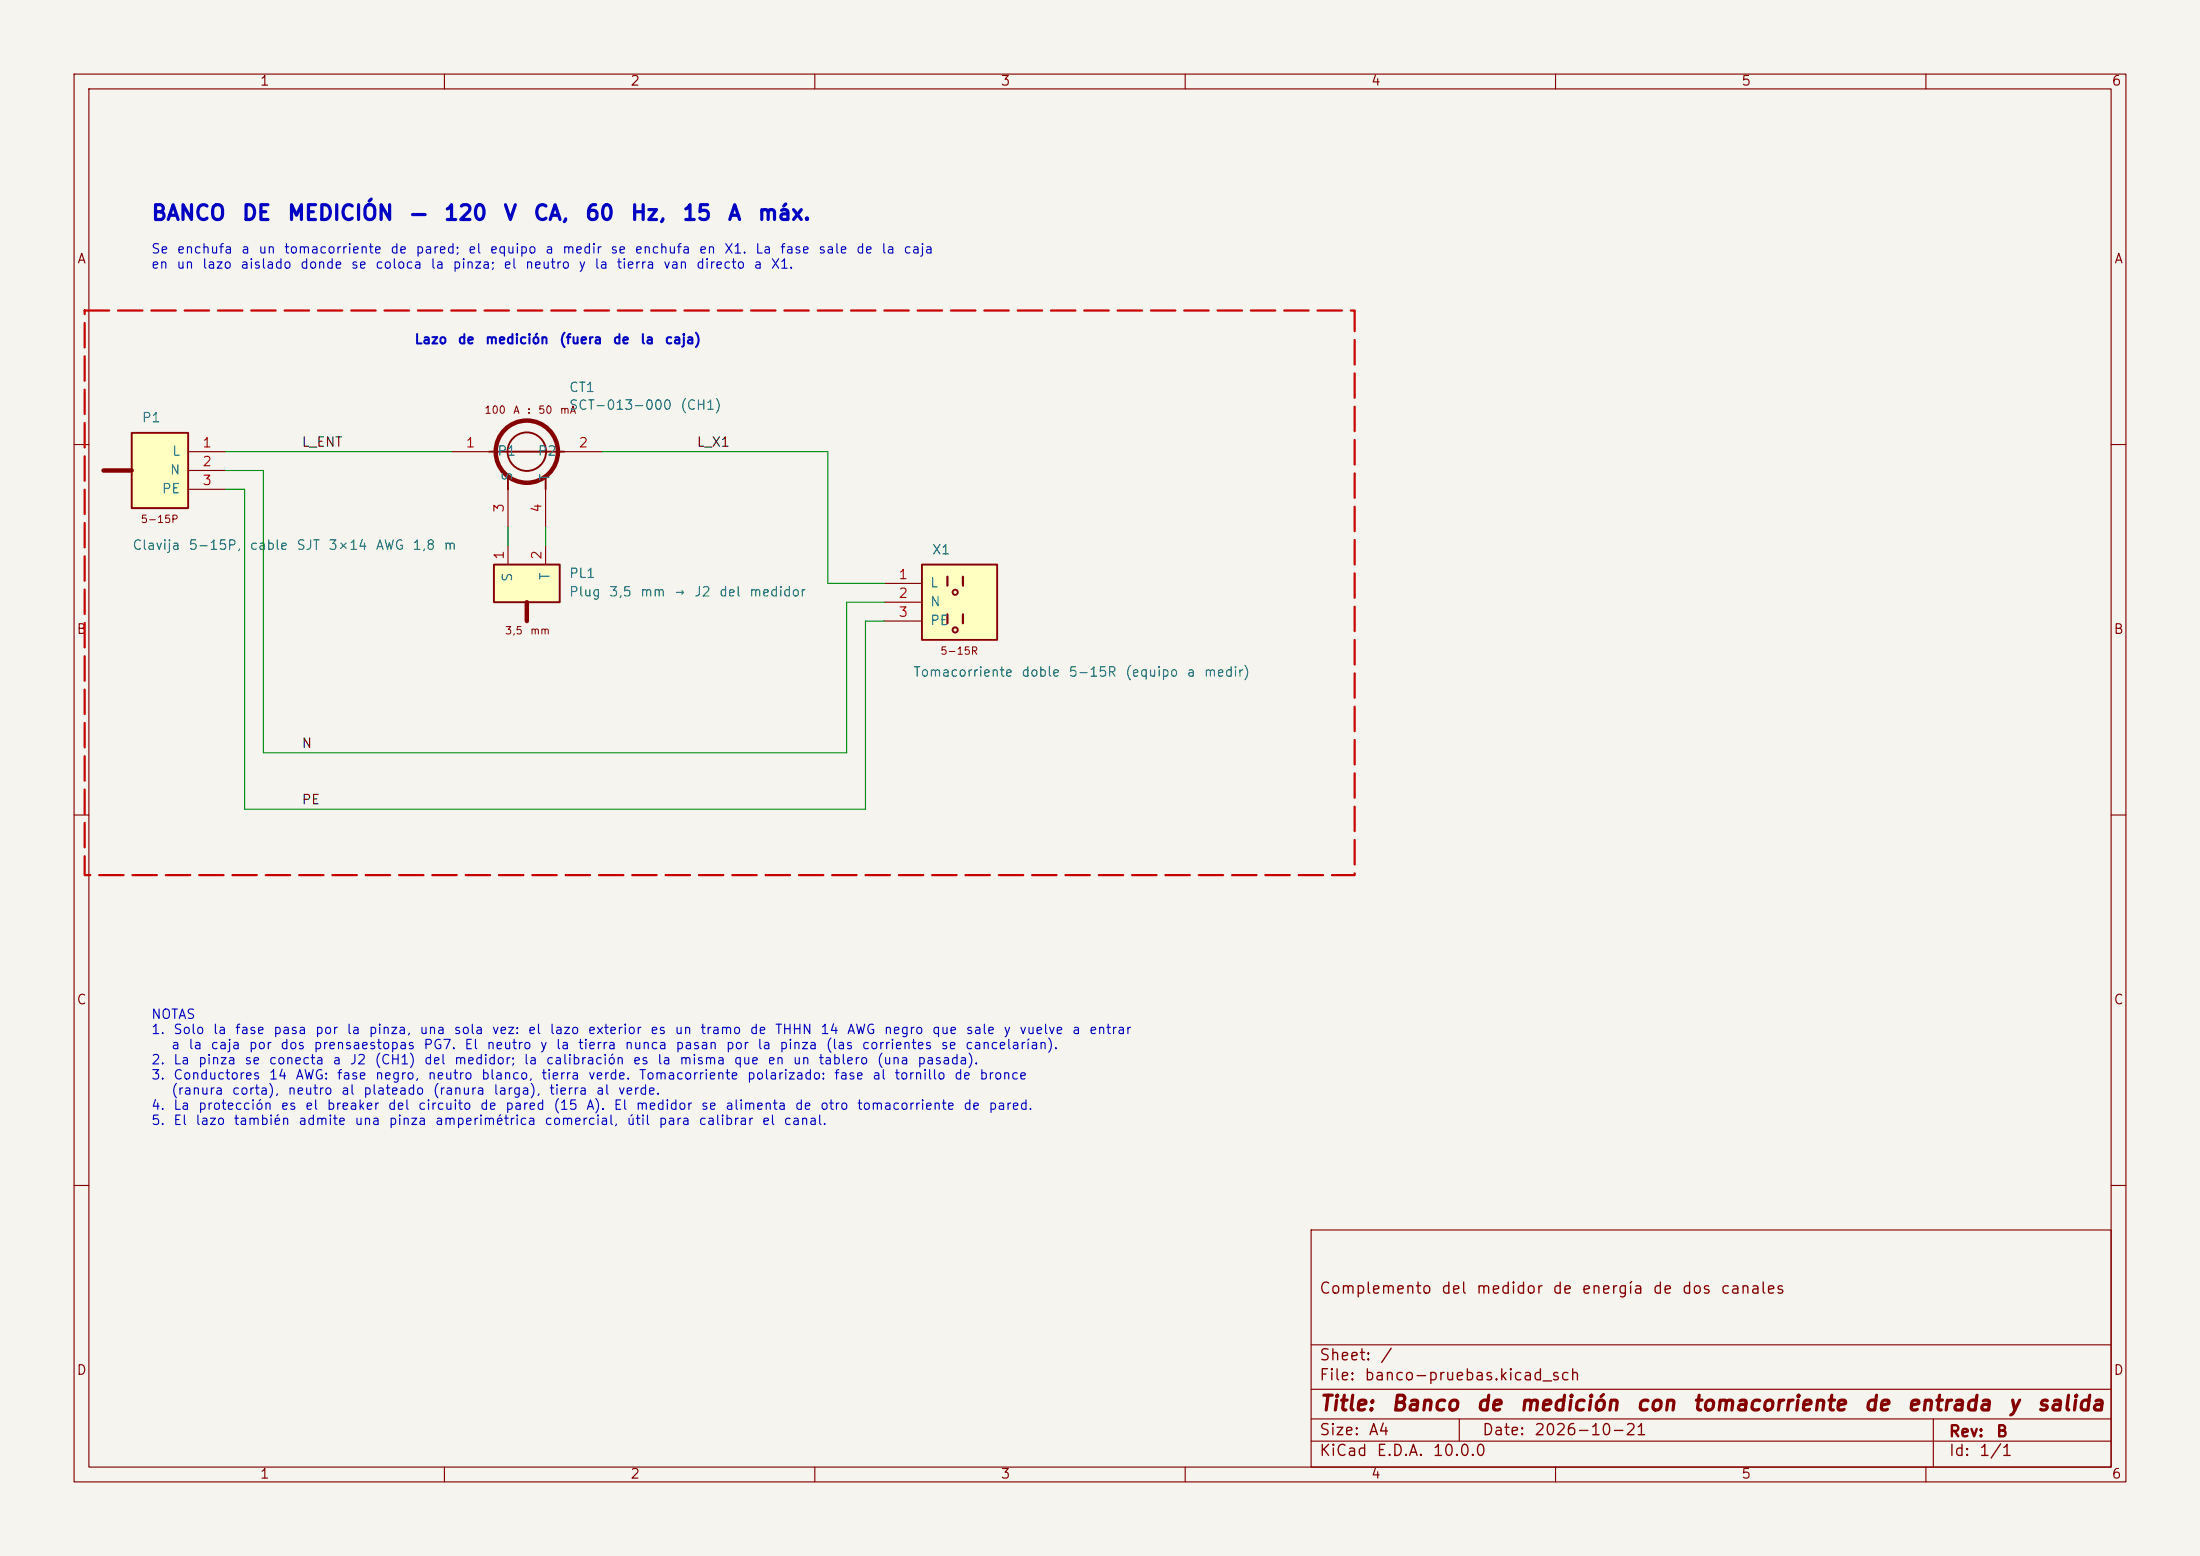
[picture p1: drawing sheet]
(kicad_sch
 (version 20250114)
 (generator "eeschema")
 (generator_version "9.0")
 (paper "A4")
 (title_block
  (title "Banco de medición con tomacorriente de entrada y salida")
  (date "2026-10-21")
  (rev "B")
  (company "")
  (comment 1 "")
  (comment 2 "Complemento del medidor de energía de dos canales"))
 (lib_symbols
  (symbol "Medidor:Clavija_NEMA_5-15P"
   (pin_names
    (offset 1.016)) (exclude_from_sim no) (in_bom yes) (on_board yes)
   (property "Reference" "P" (at 0 7.62 0) (effects (font (size 1.27 1.27))))
   (property "Value" "Clavija 5-15P" (at 0 -7.62 0) (effects (font (size 1.27 1.27))))
   (property "Footprint" "" (at 0 0 0) (effects (font (size 1.27 1.27)) (hide yes)))
   (property "Datasheet" "" (at 0 0 0) (effects (font (size 1.27 1.27)) (hide yes)))
   (property "Description" "Clavija de 3 patas NEMA 5-15P, 125 V 15 A, con cable" (at 0 0 0) (effects (font (size 1.27 1.27)) (hide yes)))
   (symbol "Clavija_NEMA_5-15P_0_1"
    (rectangle (start -5.08 5.08) (end 2.54 -5.08) (stroke (width 0.254) (type default)) (fill (type background)))
    (polyline (pts (xy -8.89 0) (xy -5.08 0)) (stroke (width 0.6) (type default)) (fill (type none)))
    (text "5-15P" (at -1.27 -6.6 0) (effects (font (size 1 1)))))
   (symbol "Clavija_NEMA_5-15P_1_1"
    (pin passive line (at 7.62 2.54 180) (length 5.08) (name "L" (effects (font (size 1.27 1.27)))) (number "1" (effects (font (size 1.27 1.27)))))
    (pin passive line (at 7.62 0 180) (length 5.08) (name "N" (effects (font (size 1.27 1.27)))) (number "2" (effects (font (size 1.27 1.27)))))
    (pin passive line (at 7.62 -2.54 180) (length 5.08) (name "PE" (effects (font (size 1.27 1.27)))) (number "3" (effects (font (size 1.27 1.27)))))))
  (symbol "Medidor:Tomacorriente_NEMA_5-15R"
   (pin_names
    (offset 1.016)) (exclude_from_sim no) (in_bom yes) (on_board yes)
   (property "Reference" "X" (at 0 7.62 0) (effects (font (size 1.27 1.27))))
   (property "Value" "Tomacorriente doble 5-15R" (at 0 -7.62 0) (effects (font (size 1.27 1.27))))
   (property "Footprint" "" (at 0 0 0) (effects (font (size 1.27 1.27)) (hide yes)))
   (property "Datasheet" "" (at 0 0 0) (effects (font (size 1.27 1.27)) (hide yes)))
   (property "Description" "Tomacorriente doble polarizado con polo a tierra, 125 V 15 A" (at 0 0 0) (effects (font (size 1.27 1.27)) (hide yes)))
   (symbol "Tomacorriente_NEMA_5-15R_0_1"
    (rectangle (start -2.54 5.08) (end 7.62 -5.08) (stroke (width 0.254) (type default)) (fill (type background)))
    (polyline (pts (xy 0.9 3.44) (xy 0.9 2.24)) (stroke (width 0.3) (type default)) (fill (type none)))
    (polyline (pts (xy 3 3.44) (xy 3 2.24)) (stroke (width 0.3) (type default)) (fill (type none)))
    (circle (center 1.95 1.34) (radius 0.35) (stroke (width 0.254) (type default)) (fill (type none)))
    (polyline (pts (xy 0.9 -1.64) (xy 0.9 -2.84)) (stroke (width 0.3) (type default)) (fill (type none)))
    (polyline (pts (xy 3 -1.64) (xy 3 -2.84)) (stroke (width 0.3) (type default)) (fill (type none)))
    (circle (center 1.95 -3.74) (radius 0.35) (stroke (width 0.254) (type default)) (fill (type none)))
    (text "5-15R" (at 2.54 -6.6 0) (effects (font (size 1 1)))))
   (symbol "Tomacorriente_NEMA_5-15R_1_1"
    (pin passive line (at -7.62 2.54 0) (length 5.08) (name "L" (effects (font (size 1.27 1.27)))) (number "1" (effects (font (size 1.27 1.27)))))
    (pin passive line (at -7.62 0 0) (length 5.08) (name "N" (effects (font (size 1.27 1.27)))) (number "2" (effects (font (size 1.27 1.27)))))
    (pin passive line (at -7.62 -2.54 0) (length 5.08) (name "PE" (effects (font (size 1.27 1.27)))) (number "3" (effects (font (size 1.27 1.27)))))))
  (symbol "Medidor:Pinza_SCT-013-000"
   (pin_names
    (offset 1.016)) (exclude_from_sim no) (in_bom yes) (on_board yes)
   (property "Reference" "CT" (at 0 8.89 0) (effects (font (size 1.27 1.27))))
   (property "Value" "SCT-013-000" (at 0 -8.89 0) (effects (font (size 1.27 1.27))))
   (property "Footprint" "" (at 0 0 0) (effects (font (size 1.27 1.27)) (hide yes)))
   (property "Datasheet" "" (at 0 0 0) (effects (font (size 1.27 1.27)) (hide yes)))
   (property "Description" "Pinza de corriente de núcleo partido 100 A : 50 mA, sin resistencia de carga" (at 0 0 0) (effects (font (size 1.27 1.27)) (hide yes)))
   (symbol "Pinza_SCT-013-000_0_1"
    (circle (center 0 0) (radius 4.2) (stroke (width 0.6) (type default)) (fill (type none)))
    (circle (center 0 0) (radius 2.6) (stroke (width 0.254) (type default)) (fill (type none)))
    (polyline (pts (xy -5.08 0) (xy 5.08 0)) (stroke (width 0.254) (type default)) (fill (type none)))
    (polyline (pts (xy -2.54 -5.08) (xy -2.54 -3.6)) (stroke (width 0.254) (type default)) (fill (type none)))
    (polyline (pts (xy 2.54 -5.08) (xy 2.54 -3.6)) (stroke (width 0.254) (type default)) (fill (type none)))
    (text "100 A : 50 mA" (at 0 5.6 0) (effects (font (size 1 1)))))
   (symbol "Pinza_SCT-013-000_1_1"
    (pin passive line (at -10.16 0 0) (length 5.08) (name "P1" (effects (font (size 1.27 1.27)))) (number "1" (effects (font (size 1.27 1.27)))))
    (pin passive line (at 10.16 0 180) (length 5.08) (name "P2" (effects (font (size 1.27 1.27)))) (number "2" (effects (font (size 1.27 1.27)))))
    (pin passive line (at -2.54 -10.16 90) (length 5.08) (name "S" (effects (font (size 1.27 1.27)))) (number "3" (effects (font (size 1.27 1.27)))))
    (pin passive line (at 2.54 -10.16 90) (length 5.08) (name "T" (effects (font (size 1.27 1.27)))) (number "4" (effects (font (size 1.27 1.27)))))))
  (symbol "Medidor:Plug_3.5mm"
   (pin_names
    (offset 1.016)) (exclude_from_sim no) (in_bom yes) (on_board yes)
   (property "Reference" "PL" (at 0 0 0) (effects (font (size 1.27 1.27))))
   (property "Value" "Plug 3,5 mm" (at 0 0 0) (effects (font (size 1.27 1.27))))
   (property "Footprint" "" (at 0 0 0) (effects (font (size 1.27 1.27)) (hide yes)))
   (property "Datasheet" "" (at 0 0 0) (effects (font (size 1.27 1.27)) (hide yes)))
   (property "Description" "Plug macho de 3,5 mm del cable de la pinza (punta = T, manga = S)" (at 0 0 0) (effects (font (size 1.27 1.27)) (hide yes)))
   (symbol "Plug_3.5mm_0_1"
    (rectangle (start -4.445 2.54) (end 4.445 -2.54) (stroke (width 0.254) (type default)) (fill (type background)))
    (polyline (pts (xy 0 -2.54) (xy 0 -5.08)) (stroke (width 0.6) (type default)) (fill (type none)))
    (text "3,5 mm" (at 0 -6.4 0) (effects (font (size 1 1)))))
   (symbol "Plug_3.5mm_1_1"
    (pin passive line (at -2.54 5.08 270) (length 2.54) (name "S" (effects (font (size 1.27 1.27)))) (number "1" (effects (font (size 1.27 1.27)))))
    (pin passive line (at 2.54 5.08 270) (length 2.54) (name "T" (effects (font (size 1.27 1.27)))) (number "2" (effects (font (size 1.27 1.27))))))))
 (wire
  (pts (xy 30.48 63.5) (xy 35.56 63.5))
  (stroke (width 0) (type default)))
 (wire
  (pts (xy 35.56 63.5) (xy 35.56 101.6))
  (stroke (width 0) (type default)))
 (wire
  (pts (xy 30.48 66.04) (xy 33.02 66.04))
  (stroke (width 0) (type default)))
 (wire
  (pts (xy 33.02 66.04) (xy 33.02 109.22))
  (stroke (width 0) (type default)))
 (wire
  (pts (xy 68.58 71.12) (xy 68.58 73.66))
  (stroke (width 0) (type default)))
 (wire
  (pts (xy 73.66 71.12) (xy 73.66 73.66))
  (stroke (width 0) (type default)))
 (wire
  (pts (xy 30.48 60.96) (xy 60.96 60.96))
  (stroke (width 0) (type default)))
 (wire
  (pts (xy 119.38 78.74) (xy 111.76 78.74))
  (stroke (width 0) (type default)))
 (wire
  (pts (xy 111.76 78.74) (xy 111.76 60.96))
  (stroke (width 0) (type default)))
 (wire
  (pts (xy 119.38 81.28) (xy 114.3 81.28))
  (stroke (width 0) (type default)))
 (wire
  (pts (xy 114.3 81.28) (xy 114.3 101.6))
  (stroke (width 0) (type default)))
 (wire
  (pts (xy 119.38 83.82) (xy 116.84 83.82))
  (stroke (width 0) (type default)))
 (wire
  (pts (xy 116.84 83.82) (xy 116.84 109.22))
  (stroke (width 0) (type default)))
 (wire
  (pts (xy 81.28 60.96) (xy 111.76 60.96))
  (stroke (width 0) (type default)))
 (wire
  (pts (xy 35.56 101.6) (xy 114.3 101.6))
  (stroke (width 0) (type default)))
 (wire
  (pts (xy 33.02 109.22) (xy 116.84 109.22))
  (stroke (width 0) (type default)))
 (text "BANCO DE MEDICIÓN — 120 V CA, 60 Hz, 15 A máx."
  (exclude_from_sim no)
  (at 20.32 30.48 0)
  (effects (font (size 2 2)
    (bold yes)) (justify left bottom)))
 (text "Se enchufa a un tomacorriente de pared; el equipo a medir se enchufa en X1. La fase sale de la caja\nen un lazo aislado donde se coloca la pinza; el neutro y la tierra van directo a X1."
  (exclude_from_sim no)
  (at 20.32 36.83 0)
  (effects (font (size 1.27 1.27)) (justify left bottom)))
 (rectangle
  (start 11.43 41.91)
  (end 182.88 118.11)
  (stroke (width 0.3) (type dash) (color 200 0 0 1))
  (fill (type none)))
 (symbol
  (lib_id "Medidor:Clavija_NEMA_5-15P")
  (at 22.86 63.5 0)
  (unit 1)
  (exclude_from_sim no)
  (in_bom yes)
  (on_board yes)
  (dnp no)
  (property "Reference" "P1" (at 19.05 56.46 0) (effects (font (size 1.27 1.27)) (justify left)))
  (property "Value" "Clavija 5-15P, cable SJT 3×14 AWG 1,8 m" (at 17.78 73.66 0) (effects (font (size 1.27 1.27)) (justify left)))
  (property "Footprint" "" (at 22.86 63.5 0) (effects (font (size 1.27 1.27)) (hide yes)))
  (property "Datasheet" "" (at 22.86 63.5 0) (effects (font (size 1.27 1.27)) (hide yes)))
  (pin "1")
  (pin "2")
  (pin "3"))
 (symbol
  (lib_id "Medidor:Pinza_SCT-013-000")
  (at 71.12 60.96 0)
  (unit 1)
  (exclude_from_sim no)
  (in_bom yes)
  (on_board yes)
  (dnp no)
  (property "Reference" "CT1" (at 76.72 52.36 0) (effects (font (size 1.27 1.27)) (justify left)))
  (property "Value" "SCT-013-000 (CH1)" (at 76.72 54.76 0) (effects (font (size 1.27 1.27)) (justify left)))
  (property "Footprint" "" (at 71.12 60.96 0) (effects (font (size 1.27 1.27)) (hide yes)))
  (property "Datasheet" "" (at 71.12 60.96 0) (effects (font (size 1.27 1.27)) (hide yes)))
  (pin "1")
  (pin "2")
  (pin "3")
  (pin "4"))
 (symbol
  (lib_id "Medidor:Plug_3.5mm")
  (at 71.12 78.74 0)
  (unit 1)
  (exclude_from_sim no)
  (in_bom yes)
  (on_board yes)
  (dnp no)
  (property "Reference" "PL1" (at 76.72 77.46 0) (effects (font (size 1.27 1.27)) (justify left)))
  (property "Value" "Plug 3,5 mm → J2 del medidor" (at 76.72 79.96 0) (effects (font (size 1.27 1.27)) (justify left)))
  (property "Footprint" "" (at 71.12 78.74 0) (effects (font (size 1.27 1.27)) (hide yes)))
  (property "Datasheet" "" (at 71.12 78.74 0) (effects (font (size 1.27 1.27)) (hide yes)))
  (pin "1")
  (pin "2"))
 (label "L_ENT"
  (at 40.64 60.96 0)
  (effects (font (size 1.27 1.27)) (justify left bottom)))
 (text "Lazo de medición (fuera de la caja)"
  (exclude_from_sim no)
  (at 55.88 46.99 0)
  (effects (font (size 1.27 1.27)
    (bold yes)) (justify left bottom)))
 (symbol
  (lib_id "Medidor:Tomacorriente_NEMA_5-15R")
  (at 127 81.28 0)
  (unit 1)
  (exclude_from_sim no)
  (in_bom yes)
  (on_board yes)
  (dnp no)
  (property "Reference" "X1" (at 125.73 74.28 0) (effects (font (size 1.27 1.27)) (justify left)))
  (property "Value" "Tomacorriente doble 5-15R (equipo a medir)" (at 123.19 90.78 0) (effects (font (size 1.27 1.27)) (justify left)))
  (property "Footprint" "" (at 127 81.28 0) (effects (font (size 1.27 1.27)) (hide yes)))
  (property "Datasheet" "" (at 127 81.28 0) (effects (font (size 1.27 1.27)) (hide yes)))
  (pin "1")
  (pin "2")
  (pin "3"))
 (label "L_X1"
  (at 93.98 60.96 0)
  (effects (font (size 1.27 1.27)) (justify left bottom)))
 (label "N"
  (at 40.64 101.6 0)
  (effects (font (size 1.27 1.27)) (justify left bottom)))
 (label "PE"
  (at 40.64 109.22 0)
  (effects (font (size 1.27 1.27)) (justify left bottom)))
 (text "NOTAS\n1. Solo la fase pasa por la pinza, una sola vez: el lazo exterior es un tramo de THHN 14 AWG negro que sale y vuelve a entrar\n    a la caja por dos prensaestopas PG7. El neutro y la tierra nunca pasan por la pinza (las corrientes se cancelarían).\n2. La pinza se conecta a J2 (CH1) del medidor; la calibración es la misma que en un tablero (una pasada).\n3. Conductores 14 AWG: fase negro, neutro blanco, tierra verde. Tomacorriente polarizado: fase al tornillo de bronce\n    (ranura corta), neutro al plateado (ranura larga), tierra al verde.\n4. La protección es el breaker del circuito de pared (15 A). El medidor se alimenta de otro tomacorriente de pared.\n5. El lazo también admite una pinza amperimétrica comercial, útil para calibrar el canal."
  (exclude_from_sim no)
  (at 20.32 152.4 0)
  (effects (font (size 1.27 1.27)) (justify left bottom)))
 (sheet_instances
  (path ""
   (page "1")))
 (embedded_fonts no))
